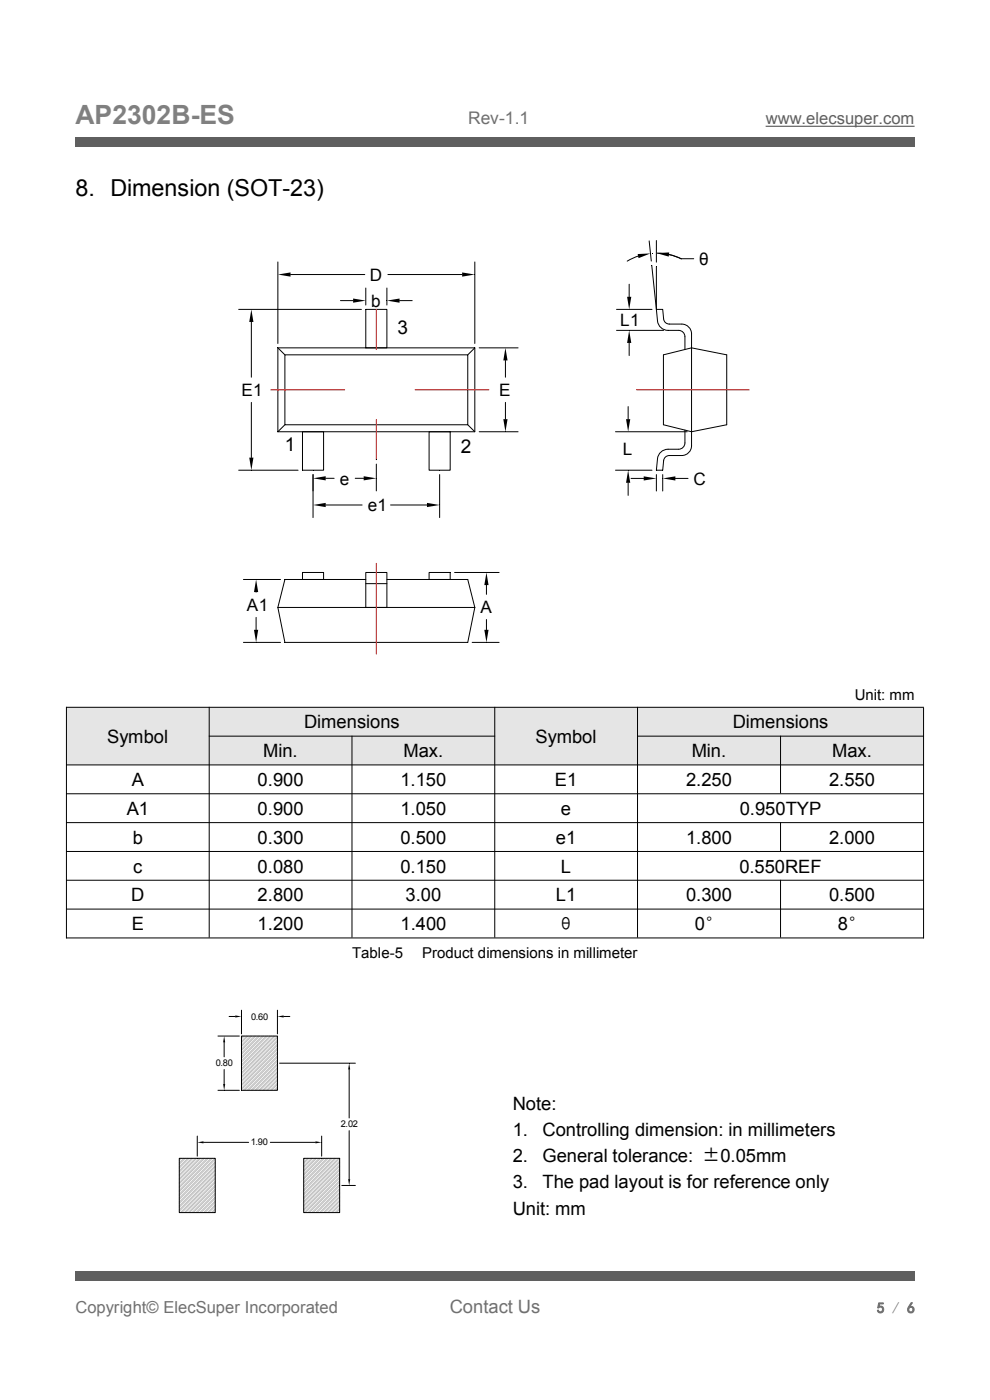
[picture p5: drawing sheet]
<svg xmlns="http://www.w3.org/2000/svg" width="210mm" height="297mm" viewBox="0 0 210 297" stroke-linecap="round" stroke-linejoin="round" font-family="sans-serif">
<path d="M162.4 26.8h31.6" fill="none" stroke="#5f5f5f" stroke-width=".25"/>
<g fill="#5f5f5f">
<path d="M16 29h178v2.1h-178z" fill-rule="evenodd"/>
<path d="M16 269.7h178v2.1h-178z" fill-rule="evenodd"/>
</g>
<g fill="none" stroke="#000" stroke-width=".21">
<path d="M58.9 55.6v17.3M61.6 58.2h15.8M82.3 58.2h15.7M100.7 55.6v17.3M135.5 54.3l-2.5 1.1M137.7 51.1l.5 4.3M138.3 56.3l.9 9.3v-9.1M139.2 51v4.6M139.4 53.7l2.3 .2 2.8 1-2.6-.9M144.5 54.9h2.7M50.6 65.6h26.1M53.3 68.3v11.7"/>
<path d="M58.9 73.8h41.8v17.8h-41.8zM58.9 73.8l1.5 1.5M60.4 75.3h38.8v14.8h-38.8zM72.2 63.8h2.7M77.6 65.6h4.5v8.2h-4.5zM77.6 61.1v3.6M82.1 61.1v3.6M84.8 63.8h2.6M100.7 73.8l-1.5 1.5M101.7 73.8h8.2M107.2 76.5v3.5M130.8 70.1h10"/>
<path d="M130.8 65.6h7.5M133.5 60.3v2.7M133.5 72.8v2.6M140.7 75.3l6-1.5 7.5 1.5v14.8l-7.5 1.5-6-1.5zM141.7 70.1h2.3M144 70.1a1.34 1.34 0 0 1 1.3 1.3v2.7M144.6 68.8l-2.6-.1a1.2 1.2 0 0 1-1.2-1l-.2-2.1h-1.4l.3 2.5a2.23 2.23 0 0 0 2.2 2M144.6 68.8a2.08 2.08 0 0 1 2.1 2v23.8a2.08 2.08 0 0 1-2.1 2M50.6 99.8h12.6M53.3 85.4v11.7M60.4 90.1l-1.5 1.5M64.2 91.6h4.4v8.2h-4.4z"/>
<path d="M79.8 98.5v5.6M91 91.6h4.5v8.2h-4.5zM99.2 90.1l1.5 1.5M101.7 91.6h8.2M107.2 85.4v3.5M130.6 91.6h15.2M130.6 99.8h7.7M133.2 86.3v2.6M141.7 95.3h2.3M141.7 95.3a2.23 2.23 0 0 0-2.2 2l-.3 2.5h1.4l.2-2.1a1.2 1.2 0 0 1 1.2-1.1h2.6M145.3 91.2v2.8a1.34 1.34 0 0 1-1.3 1.3M66.4 100.7v9.1"/>
<path d="M69.1 101.5h1.8M69.1 107.1h7.7M75.4 101.5h1.7M82.8 107.1h7.8M93.3 100.7v9.1M133.2 102.4v2.7M133.9 101.5h2.7M139.2 100.7v3.5M140.6 100.7v3.5M143.3 101.5h2.7M51.6 122.9h7.9M51.6 136.3h7.9"/>
<path d="M54.3 125.6h.1M54.3 131v2.6M58.9 128.9l1.5 7.4h38.8l1.5-7.4M58.9 128.9h41.8M64.2 121.4h4.4v1.5h-4.4zM77.6 121.4h4.5v7.5h-4.5zM77.6 122.9h-17.2l-1.5 6M77.6 123.8h4.5M82.1 122.9h17.1l1.5 6M91 121.4h4.5v1.5h-4.5zM96.4 121.4h9.5M100.2 136.3h5.7"/>
<path d="M103.2 124.1v2M103.2 131.4v2.2"/>
</g>
<g fill="#000">
<path d="M58.9 58.2l2.7-.4v.9zM98 57.8l2.7 .4-2.7 .5zM135.3 53.9l2.7-.1-2.5 1zM139.2 53.7l2.8-.1-.1 .8zM53.3 65.6l.5 2.7h-.9zM74.9 63.3l2.7 .5-2.7 .4zM82.1 63.8l2.7-.5v.9zM107.2 73.8l.5 2.7h-.9zM133 63h.9l-.4 2.6zM133.5 70.1l.4 2.7h-.9zM52.9 97.1h.9l-.5 2.7zM106.8 88.9h.9l-.5 2.7z"/>
<path d="M132.8 88.9h.9l-.5 2.7zM66.4 101.5l2.7-.5v.9zM66.4 107.1l2.7-.4v.9zM77.1 101l2.7 .5-2.7 .4zM90.6 106.7l2.7 .4-2.7 .5zM133.2 99.8l.5 2.6h-.9zM136.6 101.1l2.6 .4-2.6 .4zM140.6 101.5l2.7-.4v.8zM54.3 122.9l.5 2.7h-.9zM53.9 133.6h.9l-.5 2.7zM103.2 121.4l.4 2.7h-.9zM102.7 133.6h.9l-.4 2.7z"/>
</g>
<path d="M79.8 65.6v8.6M57.5 82.7h15.6M79.8 89v8.5M88 82.7h15.7M135 82.7h23.9M79.8 119.5v19.3" fill="none" stroke="#f00" stroke-width=".21"/>
<g fill="#e5e5e5">
<path d="M14.1 150.1h30.2v12.1h-30.2z" fill-rule="evenodd"/>
<path d="M44.4 150.1h60.5v6h-60.5z" fill-rule="evenodd"/>
<path d="M105 150.1h30.2v12.1h-30.2z" fill-rule="evenodd"/>
<path d="M135.3 150.1h60.6v6h-60.6z" fill-rule="evenodd"/>
<path d="M44.4 156.2h30.2v6h-30.2z" fill-rule="evenodd"/>
<path d="M74.7 156.2h30.2v6h-30.2z" fill-rule="evenodd"/>
<path d="M135.3 156.2h30.2v6h-30.2z" fill-rule="evenodd"/>
<path d="M165.6 156.2h30.3v6h-30.3z" fill-rule="evenodd"/>
</g>
<g fill="none" stroke="#000" stroke-width=".21">
<path d="M14 150.1h182M14.1 150v49.1M44.3 156.2h60.7M44.4 150v48.9M74.7 156.1v42.8M105 150v48.9M135.2 156.2h60.8M135.2 150v48.9M165.6 156.1v12.2M195.9 150.1v49M14 162.3h182M14 168.4h182"/>
<path d="M14 174.5h182M165.6 174.4v6.2M14 180.6h182M14 186.7h182M14 192.9h182M14 199h182M165.6 186.7v12.2M46.2 219.8h4.6M48.6 215.6h1.3M51.2 219.8h7.7v11.5h-7.7zM51.2 214.3v5M58.9 214.3v5"/>
<path d="M60.2 215.6h1.3M46.2 231.3h4.6M47.5 221.1v3.1M47.5 226.9v3.1M59.3 225.5h16.1M74.1 226.9v10.3M74.1 239.9v10.3M38 245.7h7.7v11.5h-7.7zM41.8 241v4.3M43.2 242.3h9.5M57.3 242.3h9.6M64.4 245.7h7.6v11.5h-7.6z"/>
<path d="M68.2 241v4.3M72.5 251.5h2.9"/>
</g>
<g fill="none" stroke="#c0c0c0" stroke-width=".21">
<path d="M51.5 219.8l-.3 .3M51.8 219.8l-.6 .6M52.3 219.8l-1.1 1.1M52.6 219.8l-1.4 1.4M53.1 219.8l-1.9 1.9M53.4 219.8l-2.2 2.2M54 219.8l-2.8 2.8M54.3 219.8l-3.1 3.1M54.8 219.8l-3.6 3.6M55.1 219.8l-3.9 3.9M55.6 219.8l-4.4 4.4M55.9 219.8l-4.7 4.7"/>
<path d="M56.4 219.8l-5.2 5.3M56.7 219.8l-5.5 5.5M57.2 219.8l-6 6.1M57.5 219.8l-6.3 6.4M58.1 219.8l-6.9 6.9M58.4 219.8l-7.2 7.2M58.9 219.8l-7.7 7.7M58.9 220.1l-7.7 7.7M58.9 221l-7.7 7.7M58.9 221.8l-7.7 7.7M58.9 222.6l-7.7 7.7M58.9 223.4l-7.7 7.8"/>
<path d="M58.9 224.3l-7 7M58.9 225.1l-6.2 6.2M58.9 225.9l-5.4 5.4M58.9 226.8l-4.5 4.5M58.9 227.6l-3.7 3.7M58.9 228.4l-2.9 2.9M58.9 229.2l-2.1 2.1M58.9 230.1l-1.3 1.2M58.9 230.9l-.4 .4M58.9 220.7l-7.7 7.7M58.9 221.5l-7.7 7.7M58.9 222.3l-7.7 7.7"/>
<path d="M58.9 223.1l-7.7 7.8M58.9 224l-7.3 7.3M58.9 224.8l-6.5 6.5M58.9 225.6l-5.6 5.7M58.9 226.5l-4.8 4.8M58.9 227.3l-4 4M58.9 228.1l-3.2 3.2M58.9 229l-2.4 2.3M58.9 229.8l-1.5 1.5M58.9 230.6l-.7 .7M38.2 245.7l-.2 .2M38.5 245.7l-.5 .5"/>
<path d="M39 245.7l-1 1M39.3 245.7l-1.3 1.3M39.8 245.7l-1.8 1.8M40.1 245.7l-2.1 2.1M40.6 245.7l-2.6 2.7M40.9 245.7l-2.9 3M41.5 245.7l-3.5 3.5M41.7 245.7l-3.7 3.8M42.3 245.7l-4.3 4.3M42.6 245.7l-4.6 4.6M43.1 245.7l-5.1 5.2M43.4 245.7l-5.4 5.4"/>
<path d="M43.9 245.7l-5.9 6M44.2 245.7l-6.2 6.3M44.7 245.7l-6.7 6.8M45 245.7l-7 7.1M45.6 245.7l-7.6 7.6M45.7 257.2h.1M45.7 245.9l-7.7 7.7M45.7 246.8l-7.7 7.7M45.7 247.6l-7.7 7.7M45.7 248.4l-7.7 7.7M45.7 249.2l-7.7 7.8M45.7 250.1l-7.1 7.1"/>
<path d="M45.7 250.9l-6.3 6.3M45.7 251.7l-5.5 5.5M45.7 252.6l-4.7 4.6M45.7 253.4l-3.9 3.8M45.7 254.2l-3 3M45.7 255l-2.2 2.2M45.7 255.9l-1.4 1.3M45.7 256.7l-.6 .5M45.7 246.5l-7.7 7.7M45.7 247.3l-7.7 7.7M45.7 248.1l-7.7 7.7M45.7 248.9l-7.7 7.8"/>
<path d="M45.7 249.8l-7.4 7.4M45.7 250.6l-6.6 6.6M45.7 251.4l-5.8 5.8M45.7 252.3l-5 4.9M45.7 253.1l-4.1 4.1M45.7 253.9l-3.3 3.3M45.7 254.8l-2.5 2.4M45.7 255.6l-1.7 1.6M45.7 256.4l-.9 .8M64.7 245.7l-.3 .3M65.2 245.7l-.8 .9M65.5 245.7l-1.1 1.1"/>
<path d="M66 245.7l-1.6 1.7M66.3 245.7l-1.9 2M66.9 245.7l-2.5 2.5M67.2 245.7l-2.8 2.8M67.7 245.7l-3.3 3.3M68 245.7l-3.6 3.6M68.5 245.7l-4.1 4.2M68.8 245.7l-4.4 4.5M69.3 245.7l-4.9 5M69.6 245.7l-5.2 5.3M70.1 245.7l-5.7 5.8M70.4 245.7l-6 6.1"/>
<path d="M71 245.7l-6.6 6.7M71.3 245.7l-6.9 7M71.8 245.7l-7.4 7.5M72 245.8l-7.6 7.7M72 246.6l-7.6 7.7M72 247.4l-7.6 7.7M72 248.3l-7.6 7.7M72 249.1l-7.6 7.7M72 249.9l-7.2 7.3M72 250.7l-6.4 6.5M72 251.6l-5.6 5.6M72 252.4l-4.7 4.8"/>
<path d="M72 253.2l-3.9 4M72 254.1l-3.1 3.1M72 254.9l-2.3 2.3M72 255.7l-1.5 1.5M72 256.6l-.6 .6M72 246.3l-7.6 7.7M72 247.1l-7.6 7.8M72 248l-7.6 7.7M72 248.8l-7.6 7.7M72 249.6l-7.5 7.6M72 250.5l-6.7 6.7M72 251.3l-5.8 5.9"/>
<path d="M72 252.1l-5 5.1M72 252.9l-4.2 4.3M72 253.8l-3.4 3.4M72 254.6l-2.6 2.6M72 255.4l-1.7 1.8M72 256.3l-.9 .9M72 257.1l-.1 .1"/>
</g>
<path d="M49.9 215.4l1.3 .2-1.3 .3zM58.9 215.6l1.3-.2v.5zM47.5 219.8l.3 1.3h-.5zM47.3 230h.5l-.3 1.3zM74.1 225.5l.2 1.4h-.5zM41.8 242.3l1.4-.2v.5zM66.9 242.1l1.3 .2-1.3 .3zM73.8 250.2h.5l-.2 1.3z" fill="#000"/>
<text font-size="5.6" fill="#808080" x="16" y="26.3">AP2302B-ES</text>
<text font-size="5" x="16" y="41.5">8. Dimension (SOT-23)</text>
<g font-size="4">
<text x="84.3" y="70.8">3</text>
<text x="60.4" y="95.7">1</text>
<text x="97.7" y="96.1">2</text>
</g>
<g font-size="3.9">
<text x="64.5" y="154.5">Dimensions</text>
<text x="155.4" y="154.5">Dimensions</text>
<text x="22.7" y="157.6">Symbol</text>
<text x="55.8" y="160.6">Min.</text>
<text x="85.6" y="160.6">Max.</text>
<text x="113.6" y="157.6">Symbol</text>
<text x="146.7" y="160.6">Min.</text>
<text x="176.5" y="160.6">Max.</text>
<text x="27.9" y="166.7">A</text>
<text x="54.7" y="166.7">0.900</text>
<text x="85" y="166.7">1.150</text>
<text x="117.7" y="166.7">E1</text>
<text x="145.5" y="166.7">2.250</text>
<text x="175.9" y="166.7">2.550</text>
<text x="26.9" y="172.9">A1</text>
<text x="54.7" y="172.9">0.900</text>
<text x="85" y="172.9">1.050</text>
<text x="119" y="172.9">e</text>
<text x="156.9" y="172.9">0.950TYP</text>
<text x="28.2" y="179">b</text>
<text x="54.7" y="179">0.300</text>
<text x="85" y="179">0.500</text>
<text x="117.9" y="179">e1</text>
<text x="145.5" y="179">1.800</text>
<text x="175.9" y="179">2.000</text>
<text x="28.2" y="185.1">c</text>
<text x="54.7" y="185.1">0.080</text>
<text x="85" y="185.1">0.150</text>
<text x="119" y="185.1">L</text>
<text x="156.8" y="185.1">0.550REF</text>
<text x="27.8" y="191.2">D</text>
<text x="54.7" y="191.2">2.800</text>
<text x="86" y="191.2">3.00</text>
<text x="117.9" y="191.2">L1</text>
<text x="145.5" y="191.2">0.300</text>
<text x="175.9" y="191.2">0.500</text>
<text x="27.9" y="197.3">E</text>
<text x="54.7" y="197.3">1.200</text>
<text x="85" y="197.3">1.400</text>
<text x="118.2" y="197.3">θ</text>
<text x="147.4" y="197.3">0°</text>
<text x="177.7" y="197.3">8°</text>
<text x="108.8" y="235.4">Note:</text>
<text x="108.8" y="240.9">1.</text>
<text x="115.1" y="240.9">Controlling dimension: in millimeters</text>
<text x="108.8" y="246.4">2.</text>
<text x="108.8" y="251.9">3.</text>
<text x="115.1" y="246.4">General tolerance: ±0.05mm</text>
<text x="115.1" y="251.9">The pad layout is for reference only</text>
<text x="108.8" y="257.7">Unit: mm</text>
</g>
<text font-size="3.9" fill="#707070" x="95.4" y="278.6">Contact Us</text>
<text font-size="3.7" fill="#707070" x="99.3" y="26.3">Rev-1.1</text>
<g font-size="3.6">
<text x="78.4" y="59.6">D</text>
<text x="148.3" y="56.2">θ</text>
<text x="78.7" y="65.1">b</text>
<text x="131.6" y="69.2">L1</text>
<text x="51.2" y="84">E1</text>
<text x="105.9" y="84">E</text>
<text x="132.1" y="96.5">L</text>
<text x="72.1" y="102.8">e</text>
<text x="147.1" y="102.8">C</text>
<text x="78" y="108.5">e1</text>
<text x="52.4" y="129.6">A1</text>
<text x="101.9" y="130.1">A</text>
</g>
<text font-size="3.5" fill="#5f5f5f" x="162.4" y="26.3">www.elecsuper.com</text>
<text font-size="3.5" fill="#707070" x="16" y="278.6">Copyright© ElecSuper Incorporated</text>
<g font-size="3.2">
<text x="181.3" y="148.4">Unit: mm</text>
<text x="74.7" y="203.2">Table-5</text>
<text x="89.5" y="203.2">Product dimensions in millimeter</text>
</g>
<text font-size="3.2" fill="#707070" x="186.1" y="278.6">5 / 6</text>
<g font-size="2">
<text x="53.3" y="216.3">0.60</text>
<text x="45.8" y="226.2">0.80</text>
<text x="72.3" y="239.2">2.02</text>
<text x="53.2" y="243">1.90</text>
</g>
</svg>
